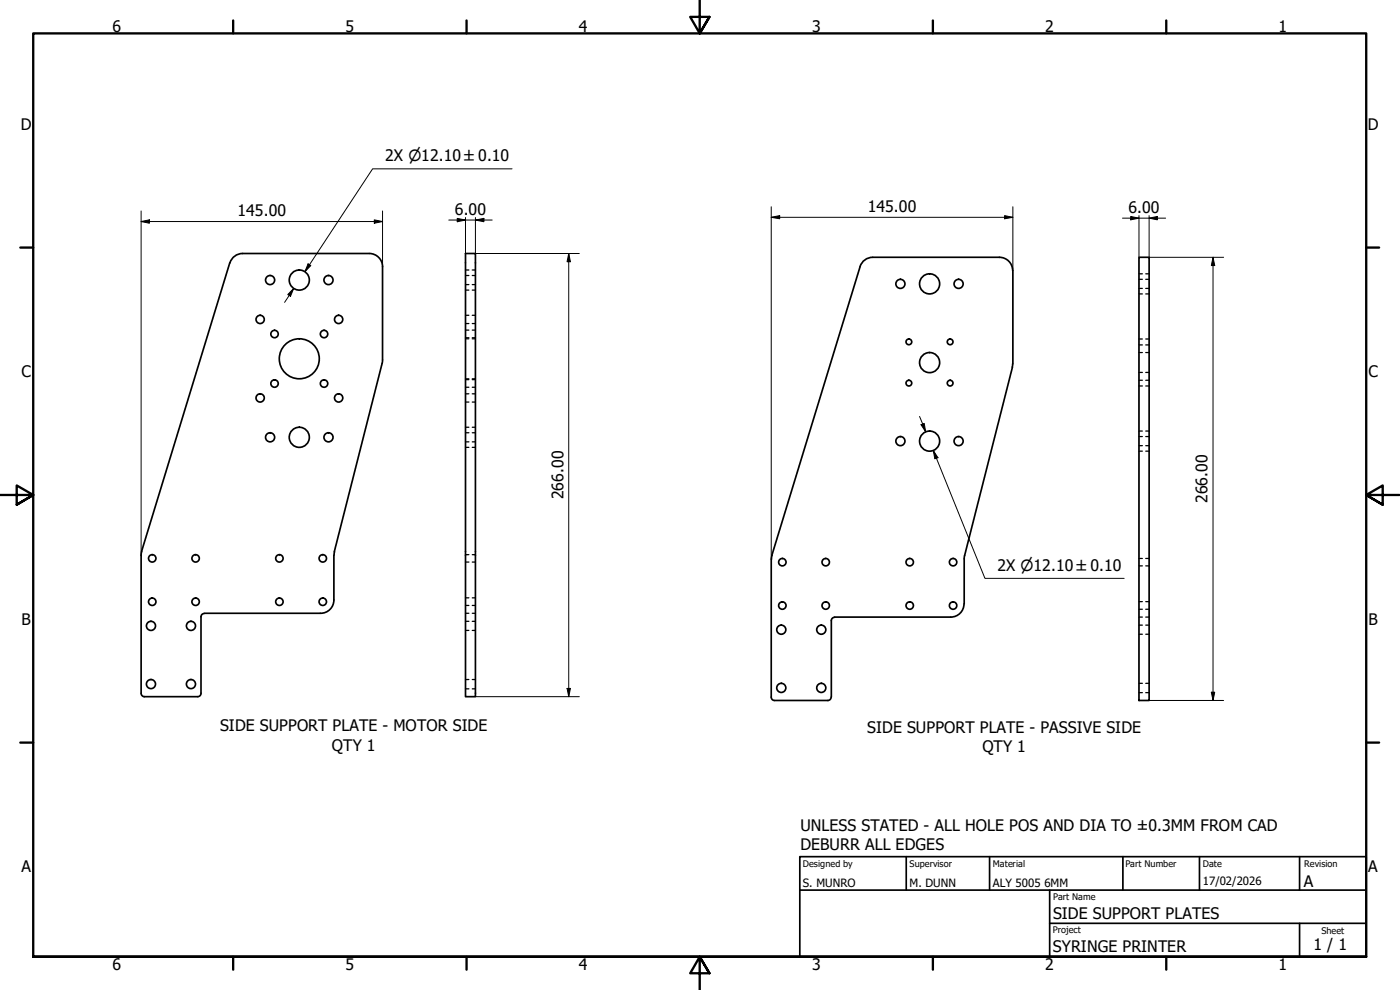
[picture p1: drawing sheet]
<svg xmlns="http://www.w3.org/2000/svg" width="420mm" height="297mm" viewBox="0 0 420 297" stroke-linecap="round" stroke-linejoin="round" font-family="sans-serif">
<!-- layer: Visible (ISO) -->
<g fill="none" stroke="#000" stroke-width=".51">
<path d="M69 78.9l-26.5 86.6M69 78.9a4 4 0 0 1 3.8-2.8h38a4 4 0 0 1 4 3.9M114.8 80v28M139.7 76.1h3v132.9h-3zM341.8 77.2h3.1v133h-3.1zM114.8 108l-14.5 57.5M303.8 110.2l.2-1.1-.1-27.9a4 4 0 0 0-4-4h-38a4 4 0 0 0-3.8 2.8l-26.5 86.6M303.8 110.2l-14.3 56.5M42.5 165.5l-.1 1.1v41.4M100.2 166.5v13.5M100.4 165.5l-.1 1M231.5 167.8v41.4a.98 .98 0 0 0 .9 1h16.1"/>
<path d="M231.7 166.6l-.2 1.2M289.5 166.7l-.1 14.5M61.3 184.1a.98 .98 0 0 0-1 1v22.9M61.3 184h34.9M100.2 180a4 4 0 0 1-4 4M249.5 186.2v23M250.5 185.2a.98 .98 0 0 0-1 1M289.3 181.2a4 4 0 0 1-4 4h-34.9M42.4 208a.98 .98 0 0 0 .9 1M43.3 209h16M60.3 208a.98 .98 0 0 1-1 1M249.4 209.2a.98 .98 0 0 1-1 1"/>
<circle cx="78.1" cy="95.8" r="1.24"/>
<circle cx="81.1" cy="84" r="1.37"/>
<circle cx="89.8" cy="84" r="3"/>
<circle cx="98.6" cy="84" r="1.37"/>
<circle cx="101.6" cy="95.8" r="1.24"/>
<circle cx="270.2" cy="85.2" r="1.37"/>
<circle cx="279" cy="85.2" r="3"/>
<circle cx="287.7" cy="85.2" r="1.37"/>
<circle cx="78.1" cy="119.4" r="1.24"/>
<circle cx="82.4" cy="115.1" r="1.11"/>
<circle cx="82.4" cy="100.2" r="1.11"/>
<circle cx="89.8" cy="107.7" r="6"/>
<circle cx="97.3" cy="115.1" r="1.11"/>
<circle cx="97.3" cy="100.2" r="1.11"/>
<circle cx="101.6" cy="119.4" r="1.24"/>
<circle cx="272.8" cy="115" r=".86"/>
<circle cx="272.8" cy="102.6" r=".86"/>
<circle cx="279" cy="108.8" r="3"/>
<circle cx="285.1" cy="102.6" r=".86"/>
<circle cx="285.1" cy="115" r=".86"/>
<circle cx="81.1" cy="131.2" r="1.37"/>
<circle cx="89.8" cy="131.2" r="3"/>
<circle cx="98.6" cy="131.2" r="1.37"/>
<circle cx="270.2" cy="132.4" r="1.37"/>
<circle cx="279" cy="132.4" r="3"/>
<circle cx="287.7" cy="132.4" r="1.37"/>
<circle cx="45.7" cy="167.5" r="1.11"/>
<circle cx="58.7" cy="167.5" r="1.11"/>
<circle cx="83.9" cy="167.5" r="1.11"/>
<circle cx="96.9" cy="167.5" r="1.11"/>
<circle cx="234.8" cy="168.7" r="1.11"/>
<circle cx="247.8" cy="168.7" r="1.11"/>
<circle cx="273" cy="168.7" r="1.11"/>
<circle cx="286" cy="168.7" r="1.11"/>
<circle cx="45.3" cy="187.8" r="1.37"/>
<circle cx="45.7" cy="180.5" r="1.11"/>
<circle cx="57.3" cy="187.8" r="1.37"/>
<circle cx="58.7" cy="180.5" r="1.11"/>
<circle cx="83.9" cy="180.5" r="1.11"/>
<circle cx="96.9" cy="180.5" r="1.11"/>
<circle cx="234.5" cy="188.9" r="1.37"/>
<circle cx="234.8" cy="181.7" r="1.11"/>
<circle cx="246.5" cy="188.9" r="1.37"/>
<circle cx="247.8" cy="181.7" r="1.11"/>
<circle cx="273" cy="181.7" r="1.11"/>
<circle cx="286" cy="181.7" r="1.11"/>
<circle cx="45.3" cy="205.2" r="1.37"/>
<circle cx="57.3" cy="205.2" r="1.37"/>
<circle cx="234.5" cy="206.4" r="1.37"/>
<circle cx="246.5" cy="206.4" r="1.37"/>
</g>
<!-- layer: Hidden (ISO) -->
<g fill="none" stroke="#000" stroke-width=".38">
<path d="M139.7 99h1M139.7 82.7h1M139.7 85.4h1M139.7 94.6h1M139.7 97.1h1M139.7 81h1M139.7 87h1M141.7 99h1M141.7 82.7h1M141.7 85.4h1M141.7 94.6h1M141.7 97.1h1"/>
<path d="M141.7 81h1M141.7 87h1M341.8 88.2h1M341.8 82.2h1M341.8 86.5h1M341.8 83.8h1M343.9 88.2h1M343.9 82.2h1M343.9 86.5h1M343.9 83.8h1M139.7 101.3h1M139.7 118.2h1"/>
<path d="M139.7 101.6h1M139.7 113.7h1M139.7 113.9h1M139.7 116.2h1M141.7 101.3h1M141.7 118.2h1M141.7 101.6h1M141.7 113.7h1M141.7 113.9h1M141.7 116.2h1M341.8 103.5h1M341.8 101.7h1"/>
<path d="M341.8 115.8h1M341.8 114.1h1M341.8 111.7h1M341.8 105.8h1M343.9 103.5h1M343.9 101.7h1M343.9 115.8h1M343.9 114.1h1M343.9 111.7h1M343.9 105.8h1M139.7 129.8h1M139.7 132.6h1"/>
<path d="M139.7 120.6h1M139.7 128.2h1M139.7 134.2h1M141.7 129.8h1M141.7 132.6h1M141.7 120.6h1M141.7 128.2h1M141.7 134.2h1M341.8 135.4h1M341.8 129.3h1M341.8 133.7h1M341.8 131h1"/>
<path d="M343.9 135.4h1M343.9 129.3h1M343.9 133.7h1M343.9 131h1M139.7 166.4h1M139.7 168.6h1M139.7 179.4h1M141.7 166.4h1M141.7 168.6h1M141.7 179.4h1M341.8 169.8h1M341.8 167.6h1"/>
<path d="M343.9 169.8h1M343.9 167.6h1M139.7 184h1M139.7 186.4h1M139.7 189.2h1M139.7 181.7h1M141.7 184h1M141.7 186.4h1M141.7 189.2h1M141.7 181.7h1M341.8 185.2h1M341.8 182.8h1"/>
<path d="M341.8 180.5h1M341.8 190.3h1M341.8 187.6h1M343.9 185.2h1M343.9 182.8h1M343.9 180.5h1M343.9 190.3h1M343.9 187.6h1M139.7 203.9h1M139.7 206.7h1M141.7 203.9h1M141.7 206.7h1"/>
<path d="M341.8 207.8h1M341.8 205h1M343.9 207.8h1M343.9 205h1"/>
</g>
<!-- layer: Border (ISO) -->
<g fill="none" stroke="#000" stroke-width=".7">
<path d="M70 6.1v3.9M140 6.1v3.9M210 0v10l-2.9-4.9h5.8l-2.9 4.9 2.9-4.9M280 6.1v3.9M350 6.1v3.9M6.1 74.3h3.9M410 74.3h3.9M0 148.5h10l-5-2.8v5.7l5-2.9-5 2.9M420 148.5h-10l5-2.8v5.7l-5-2.9 5 2.9M6.1 222.8h3.9M410 222.8h3.9M10 287.1v-277.1h400v277.1h-400h400"/>
<path d="M70 287.1v3.8M140 287.1v3.8M212.9 292l-2.9-4.9 2.9 4.9h-5.8l2.9-4.9v9.9M280 287.1v3.8M350 287.1v3.8"/>
</g>
<!-- layer: Title (ISO) -->
<path d="M240 257h170v30.1h-170zM272 257v10.1M297 257v10.1M337 257v10.1M360 257v10.1M390 257v10.1M240 267.1h170M315 277h95M315 267.1v20M390 277v10.1" fill="none" stroke="#000" stroke-width=".51"/>
<!-- layer: Dimension (ISO) -->
<g fill="none" stroke="#000" stroke-width=".3">
<path d="M153.7 50.7h-41.9l-20.3 30.8 1.4-2.1M42.4 66.5l2.4-.5v1zM42.4 66.5h72.4M42.4 63.3v103.3M92.5 79.2l.8 .5-1.8 1.8zM112.3 66l2.5 .5-2.5 .5zM114.8 63.3v16.7M134.7 66h13M137.2 65.5l2.5 .5-2.5 .5zM139.7 65.3v10.8M142.7 66l2.5-.5v1zM142.7 65.3v10.8h31.2"/>
<path d="M170.7 76.1l.5 2.4h-1zM170.7 76.1v132.9M231.5 65.2l2.5-.5v.9zM231.5 65.2h72.5M231.5 62v105.8M301.5 64.7l2.5 .5-2.5 .4zM304 62v19.2M336.9 65.5h12.9M339.3 64.9l2.5 .6-2.5 .5zM341.8 64.7v12.5M344.9 65.5l2.4-.6v1.1zM344.9 64.7v12.5h22.3"/>
<path d="M364 77.2l.6 2.5h-1.1zM364 77.2v133M88.1 86.5l-.9 2.4-.8-.5zM88.1 86.5l-2.7 4.2M276 125l1.8 4.6M276.4 127.4l1-.4 .4 2.6zM280.1 135.2l1.4 2.1-1 .4zM281.1 137.5l-1-2.3 15.5 38.3h41.8M142.7 209h31.2M170.2 206.6h1l-.5 2.4zM344.9 210.2h22.3M363.5 207.7h1.1l-.6 2.5z"/>
</g>
<g fill="#000">
<path d="M42.4 66.5l2.4-.5v1zM92.5 79.2l.8 .5-1.8 1.8zM112.3 66l2.5 .5-2.5 .5zM137.2 65.5l2.5 .5-2.5 .5zM142.7 66l2.5-.5v1zM170.7 76.1l.5 2.4h-1zM231.5 65.2l2.5-.5v.9zM301.5 64.7l2.5 .5-2.5 .4zM339.3 64.9l2.5 .6-2.5 .5zM344.9 65.5l2.4-.6v1.1zM364 77.2l.6 2.5h-1.1zM88.1 86.5l-.9 2.4-.8-.5z"/>
<path d="M276.4 127.4l1-.4 .4 2.6zM280.1 135.2l1.4 2.1-1 .4zM170.2 206.6h1l-.5 2.4zM363.5 207.7h1.1l-.6 2.5z"/>
</g>
<g font-size="4.8">
<text x="33.7" y="9.6">6</text>
<text x="103.7" y="9.6">5</text>
<text x="173.7" y="9.6">4</text>
<text x="243.7" y="9.6">3</text>
<text x="313.7" y="9.6">2</text>
<text x="383.7" y="9.6">1</text>
<text x="6.2" y="38.9">D</text>
<text x="410.5" y="38.9">D</text>
<text x="115.6" y="48.3">2X ⌀12.10 ±0.10</text>
<text x="71.3" y="64.9">145.00</text>
<text x="136.5" y="64.4">6.00</text>
<text x="260.4" y="63.5">145.00</text>
<text x="338.7" y="63.9">6.00</text>
<text x="6.4" y="113.1">C</text>
<text x="410.7" y="113.1">C</text>
<text x="169.1" y="149.8" transform="rotate(-90 169.1 149.8)">266.00</text>
<text x="362.4" y="151" transform="rotate(-90 362.4 151)">266.00</text>
<text x="299.3" y="171.2">2X ⌀12.10 ±0.10</text>
<text x="6.4" y="187.4">B</text>
<text x="410.7" y="187.4">B</text>
<text x="66" y="219.4">SIDE SUPPORT PLATE - MOTOR SIDE</text>
<text x="260.3" y="219.8">SIDE SUPPORT PLATE - PASSIVE SIDE</text>
<text x="99.6" y="225.2">QTY 1</text>
<text x="294.8" y="225.5">QTY 1</text>
<text x="240.2" y="249.2">UNLESS STATED - ALL HOLE POS AND DIA TO ±0.3MM FROM CAD</text>
<text x="240.2" y="254.9">DEBURR ALL EDGES</text>
<text x="6.4" y="261.7">A</text>
<text x="410.7" y="261.7">A</text>
<text x="391.3" y="266.1">A</text>
<text x="316" y="275.8">SIDE SUPPORT PLATES</text>
<text x="316" y="285.6">SYRINGE PRINTER</text>
<text x="394.2" y="285">1 / 1</text>
<text x="33.7" y="290.9">6</text>
<text x="103.7" y="290.9">5</text>
<text x="173.7" y="290.9">4</text>
<text x="243.7" y="290.9">3</text>
<text x="313.7" y="290.9">2</text>
<text x="383.7" y="290.9">1</text>
</g>
<g font-size="3.4">
<text x="241" y="266">S. MUNRO</text>
<text x="273" y="266">M. DUNN</text>
<text x="298" y="266">ALY 5005</text>
<text x="313.4" y="266">6MM</text>
<text x="361" y="265.5">17/02/2026</text>
</g>
<g font-size="2.7">
<text x="241" y="260.1">Designed by</text>
<text x="273" y="260.1">Supervisor</text>
<text x="298" y="260.1">Material</text>
<text x="337.8" y="260.1">Part Number</text>
<text x="361" y="260">Date</text>
<text x="391.4" y="260.1">Revision</text>
<text x="316" y="270.1">Part Name</text>
<text x="316" y="280">Project</text>
<text x="396.6" y="280.1">Sheet</text>
</g>
</svg>
